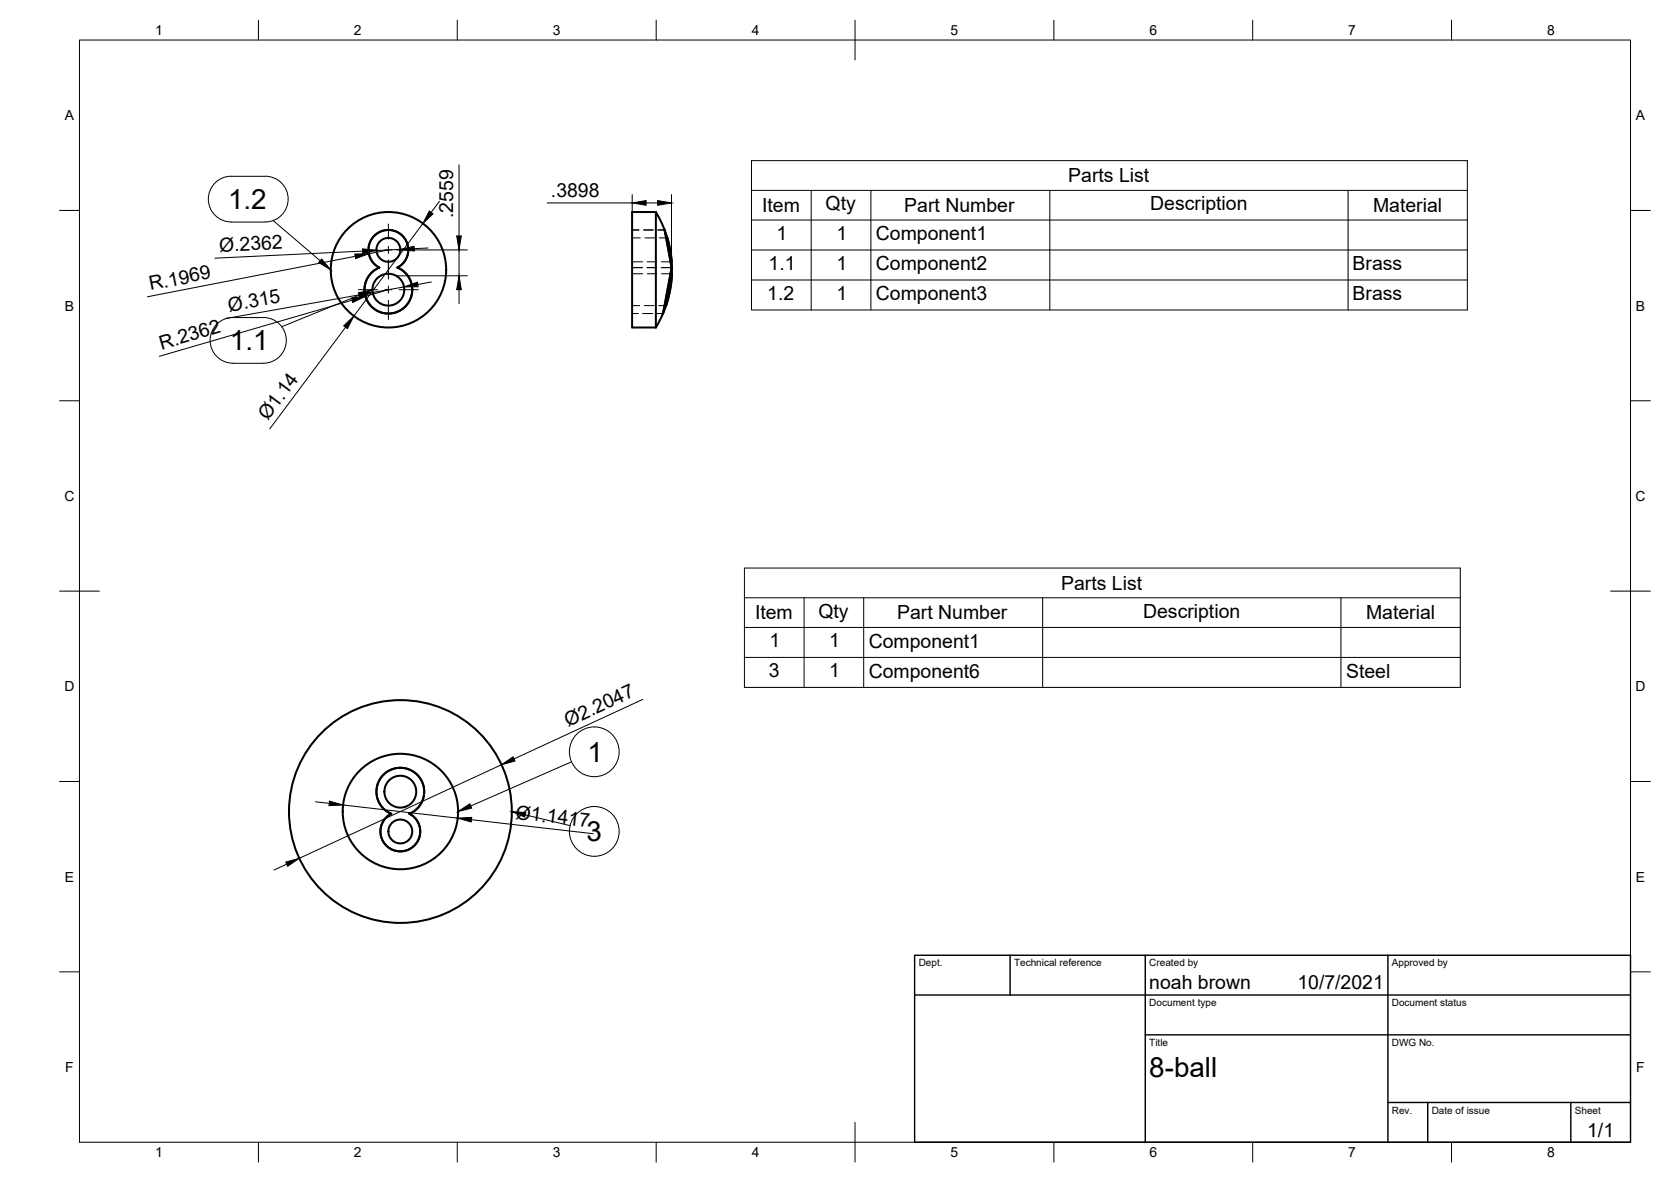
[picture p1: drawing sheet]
<svg xmlns="http://www.w3.org/2000/svg" width="420mm" height="297mm" viewBox="0 0 420 297" stroke-linecap="round" stroke-linejoin="round" font-family="sans-serif">
<!-- layer: Visible -->
<g fill="none" stroke="#000" stroke-width=".51">
<path d="M94.2 59.1l1.4-.9 1.2-.3h1.7l1.5 .5a5 5 0 0 1-.1 8.9l1.4 .7 1.4 1.5 .8 2.1 .1 1.8-.5 2-1.2 1.7-1.8 1.2-2.1 .5-2.1-.3-1.8-.9-1.5-1.5-.8-2.1-.1-1.8 .5-1.9 1.2-1.8 2-1.2a5 5 0 0 1-1.2-8.2zM164.9 53.3v29M164.9 53.3h-6v29h6M164.9 53.3l2.2 4.5M167.1 57.8l1.8 9.5-2.2 11.5M167.1 57.8a28 28 0 0 1-.4 21M167.8 59.8l.7 3 .4 3zM166.7 78.8l-1.8 3.5M169 68.8l-.7 4.8-.8 3.2zM96.3 194.8l1.2-.9 1.5-.7 1.5-.3 1.6 .2 1.6 .6 1.2 1 .8 1 .7 1.5 .3 2.1-.6 2.1-1.2 1.8-2 1.3 1.3 .9 1 1.4 .4 1.5-.1 1.8-.4 1.2-.8 1.1-1 .8-1.1 .5-2 .2-1.8-.5-1.5-1.2-1-1.8-.2-1.6 .3-1.7 .8-1.4 1.6-1.2-1.3-.7-1.1-1-.8-1.4-.4-1.2-.1-1.6 .2-1.4 .7-1.5z"/>
<circle cx="97.6" cy="62.8" r="3"/>
<circle cx="97.7" cy="72.8" r="4"/>
<circle cx="97.7" cy="67.8" r="14.5"/>
<circle cx="100.7" cy="198.9" r="4"/>
<circle cx="100.7" cy="209" r="3"/>
<circle cx="100.7" cy="203.9" r="28"/>
<circle cx="100.7" cy="203.9" r="14.5"/>
</g>
<!-- layer: Hidden -->
<g fill="none" stroke="#000" stroke-width=".25">
<path d="M158.9 57.8h1.8M158.9 59.8h2.1M161.8 57.8h2.4M162.2 59.8h2.4M165.4 57.8h1.7M165.8 59.8h2M158.9 67.3h2.6M158.9 78.8h1.5M158.9 68.8h2.7M158.9 76.8h1.9M158.9 65.8h2.6M161.6 78.8h2.4"/>
<path d="M162 76.8h2.4M162.7 67.3h2.4M162.7 65.8h2.4M162.8 68.8h2.3M165.2 78.8h1.5M165.6 76.8h1.9M166.3 67.3h2.6M166.3 65.8h2.6M166.3 68.8h2.7"/>
</g>
<!-- layer: Border -->
<g fill="none" stroke="#000" stroke-width=".25">
<path d="M20 10.1h390v276.9h-390zM65 5.1v5M115 5.1v5M165 5.1v5M215 5.1v10M265 5.1v5M315 5.1v5M365 5.1v5M15 52.9h5M410 52.9h5M15 100.7h5M410 100.7h5"/>
<path d="M15 148.6h10M405 148.6h10M15 196.4h5M410 196.4h5M15 244.2h5M410 244.2h5M65 287v5M115 287v5M165 287v5M215 282.1v9.9M265 287v5M315 287v5"/>
<path d="M365 287v5"/>
</g>
<!-- layer: TitleBlock -->
<path d="M230 240.1h180v46.9h-180zM230 250h180M254 240.1v9.9M288 240.1v46.9M349 240.1v46.9M288 260.1h122M349 277.1h61M359 277.1v9.9M395 277.1v9.9" fill="none" stroke="#000" stroke-width=".36"/>
<!-- layer: Dimensions -->
<g fill="none" stroke="#000" stroke-width=".25">
<path d="M106.3 56.2l-17.3 23.2M110.5 50.6l-2.1 2.8M115.4 41.4v17.9M137.6 51h21.4M159 48.9v16.3M162.5 51h2.9M168.8 48.9v16.3M88.5 75.4l-48.4 14.1M89.3 64.4l-52.2 10.2M90.3 74.1l-33.6 6M91.2 63.1l-37.2 1.8M97.7 72.8l-5.8 1.7"/>
<path d="M97.7 62.8l-4.9 1M99.8 69.3h17.7M99.8 62.8h17.7M100.6 62.7l-5.9 .3M101.6 72.1l-7.9 1.4M107.7 62.3l-3.6 .2M108.5 70.9l-3.4 .6M115.4 62.8v6.5M115.4 72.8v3.5M86.9 82.2l-19.1 25.6M161.6 175.8l-32.4 14.9M126.1 192.2l-50.9 23.5"/>
<path d="M72.1 217.2l-3.2 1.4M79.3 201.5l3.5 .4M86.3 202.3l28.8 3.3M118.6 206l30.6 3.5"/>
</g>
<g fill="#000" stroke="#000" stroke-width=".25">
<path d="M107.9 53l1 .7-2.6 2.5zM114.8 59.3h1.2l-.6 3.5zM159 51l3.5-.6v1.2zM165.4 50.4l3.4 .6-3.4 .6zM88.4 74.9l3.5-.4-3.2 1.5zM89.2 63.8h3.6l-3.4 1.2zM90.2 73.5h3.5l-3.3 1.2zM91.1 62.5l3.6 .5-3.5 .7zM100.6 62.7l3.5-.8 .1 1.2zM101.6 72.1l3.3-1.2 .2 1.2zM115.4 69.3l.6 3.5h-1.2zM86.4 81.9l2.6-2.5-1.6 3.2z"/>
<path d="M126.1 192.2l2.9-2 .5 1zM71.8 216.6l3.4-.9-2.9 2zM82.8 201.3l3.5 1-3.6 .2zM115.1 205.6l3.5-.2-.1 1.2z"/>
</g>
<!-- layer: Center Lines -->
<path d="M97.7 56.3v3.8M90.1 72.8h4.9M91.2 62.8h3.8M96.8 62.8h1.8M96.8 72.8h1.8M97.7 61.9v1.8M97.7 65.3v4.8M97.7 71.9v1.8M97.7 75.5v4.8M100.3 62.8h3.9M100.3 72.8h4.9" fill="none" stroke="#000" stroke-width=".25"/>
<!-- layer: BOM -->
<g fill="none" stroke="#000" stroke-width=".25">
<path d="M189 40.4h180v37.5h-180zM189 47.8h180M189 55.3h180M204 47.8v30.1M219 47.8v30.1M264 47.8v30.1M339 47.8v30.1M189 62.8h180M189 70.4h180M187.2 142.8h180v29.9h-180zM187.2 150.2h180M187.2 157.7h180"/>
<path d="M202.2 150.2v22.5M217.2 150.2v22.5M262.2 150.2v22.5M337.2 150.2v22.5M187.2 165.2h180M143.7 191.5l-25.3 11.1M132.1 204.8l11.2 2.7"/>
<circle cx="149.4" cy="188.9" r="6.3"/>
<circle cx="149.4" cy="208.9" r="6.3"/>
</g>
<path d="M115.2 203.9l2.9-1.9 .5 1.1zM128.7 203.9l3.5 .3-.3 1.1z" fill="#000" stroke="#000" stroke-width=".25"/>
<!-- layer: 0 -->
<path d="M58.1 55.8h8.6M58.1 55.8a5.7 5.7 0 0 1-5.7-5.8 5.7 5.7 0 0 1 5.7-5.7h8.6a5.7 5.7 0 0 1 5.8 5.7 5.7 5.7 0 0 1-5.8 5.8M68.7 55.4l11.8 10.1M58.6 79.8h7.6M58.6 79.8a5.7 5.7 0 0 0-5.8 5.7 5.7 5.7 0 0 0 5.8 5.8h7.6a5.8 5.8 0 0 0 5.8-5.8 5.8 5.8 0 0 0-5.8-5.7M90.4 74.1l-19.6 8" fill="none" stroke="#000" stroke-width=".25"/>
<path d="M80.9 65.1l2.3 2.7-3.1-1.8zM90.2 73.6l3.5-.8-3.1 1.9z" fill="#000" stroke="#000" stroke-width=".25"/>
<g font-size="7">
<text x="57.4" y="52.6">1.2</text>
<text x="57.8" y="88.1">1.1</text>
<text x="147.7" y="191.5">1</text>
<text x="147.5" y="211.4">3</text>
<text x="289" y="270.6">8-ball</text>
</g>
<g font-size="4.9">
<text x="268.6" y="45.8">Parts List</text>
<text x="138.5" y="49.5">.3898</text>
<text x="191.6" y="53.3">Item</text>
<text x="207.6" y="52.8">Qty</text>
<text x="227.4" y="53.3">Part Number</text>
<text x="289.2" y="52.8">Description</text>
<text x="345.2" y="53.3">Material</text>
<text x="114" y="54.8" transform="rotate(-90 114 54.8)">.2559</text>
<text x="55.2" y="63.3" transform="rotate(-3 55.2 63.3)">Ø.2362</text>
<text x="195.3" y="60.2">1</text>
<text x="210.3" y="60.2">1</text>
<text x="220.2" y="60.4">Component1</text>
<text x="193.3" y="67.7">1.1</text>
<text x="210.3" y="67.7">1</text>
<text x="220.2" y="67.9">Component2</text>
<text x="340.1" y="67.8">Brass</text>
<text x="37.8" y="73" transform="rotate(-11 37.8 73)">R.1969</text>
<text x="192.9" y="75.3">1.2</text>
<text x="210.3" y="75.3">1</text>
<text x="220.2" y="75.4">Component3</text>
<text x="340.1" y="75.4">Brass</text>
<text x="57.6" y="78.3" transform="rotate(-10 57.6 78.3)">Ø.315</text>
<text x="40.6" y="87.9" transform="rotate(-16 40.6 87.9)">R.2362</text>
<text x="67.3" y="105.9" transform="rotate(-53 67.3 105.9)">Ø1.14</text>
<text x="266.8" y="148.2">Parts List</text>
<text x="189.8" y="155.7">Item</text>
<text x="205.8" y="155.2">Qty</text>
<text x="225.6" y="155.7">Part Number</text>
<text x="287.4" y="155.2">Description</text>
<text x="343.5" y="155.7">Material</text>
<text x="193.5" y="162.6">1</text>
<text x="208.5" y="162.6">1</text>
<text x="218.4" y="162.7">Component1</text>
<text x="193.3" y="170.1">3</text>
<text x="208.5" y="170.1">1</text>
<text x="218.4" y="170.3">Component6</text>
<text x="338.5" y="170.3">Steel</text>
<text x="142.9" y="182.7" transform="rotate(-25 142.9 182.7)">Ø2.2047</text>
<text x="129.5" y="205.7" transform="rotate(7 129.5 205.7)">Ø1.1417</text>
<text x="289" y="248.5">noah brown</text>
<text x="326.2" y="248.5">10/7/2021</text>
<text x="399.1" y="285.7">1/1</text>
</g>
<g font-size="3.5">
<text x="39" y="8.8">1</text>
<text x="89" y="8.8">2</text>
<text x="139" y="8.8">3</text>
<text x="189" y="8.8">4</text>
<text x="239" y="8.8">5</text>
<text x="289" y="8.8">6</text>
<text x="339" y="8.8">7</text>
<text x="389" y="8.8">8</text>
<text x="16.3" y="30.2">A</text>
<text x="411.3" y="30.2">A</text>
<text x="16.3" y="78">B</text>
<text x="411.3" y="78">B</text>
<text x="16.2" y="125.9">C</text>
<text x="411.2" y="125.9">C</text>
<text x="16.2" y="173.7">D</text>
<text x="411.2" y="173.7">D</text>
<text x="16.3" y="221.6">E</text>
<text x="411.3" y="221.6">E</text>
<text x="16.4" y="269.4">F</text>
<text x="411.4" y="269.4">F</text>
<text x="39" y="290.8">1</text>
<text x="89" y="290.8">2</text>
<text x="139" y="290.8">3</text>
<text x="189" y="290.8">4</text>
<text x="239" y="290.8">5</text>
<text x="289" y="290.8">6</text>
<text x="339" y="290.8">7</text>
<text x="389" y="290.8">8</text>
</g>
<g font-size="2.5">
<text x="231" y="242.9">Dept.</text>
<text x="255" y="242.9">Technical reference</text>
<text x="289" y="242.9">Created by</text>
<text x="350" y="242.9">Approved by</text>
<text x="289" y="252.8">Document type</text>
<text x="350" y="252.8">Document status</text>
<text x="289" y="262.9">Title</text>
<text x="350" y="262.9">DWG No.</text>
<text x="350" y="279.9">Rev.</text>
<text x="360" y="279.9">Date of issue</text>
<text x="396" y="279.9">Sheet</text>
</g>
</svg>
